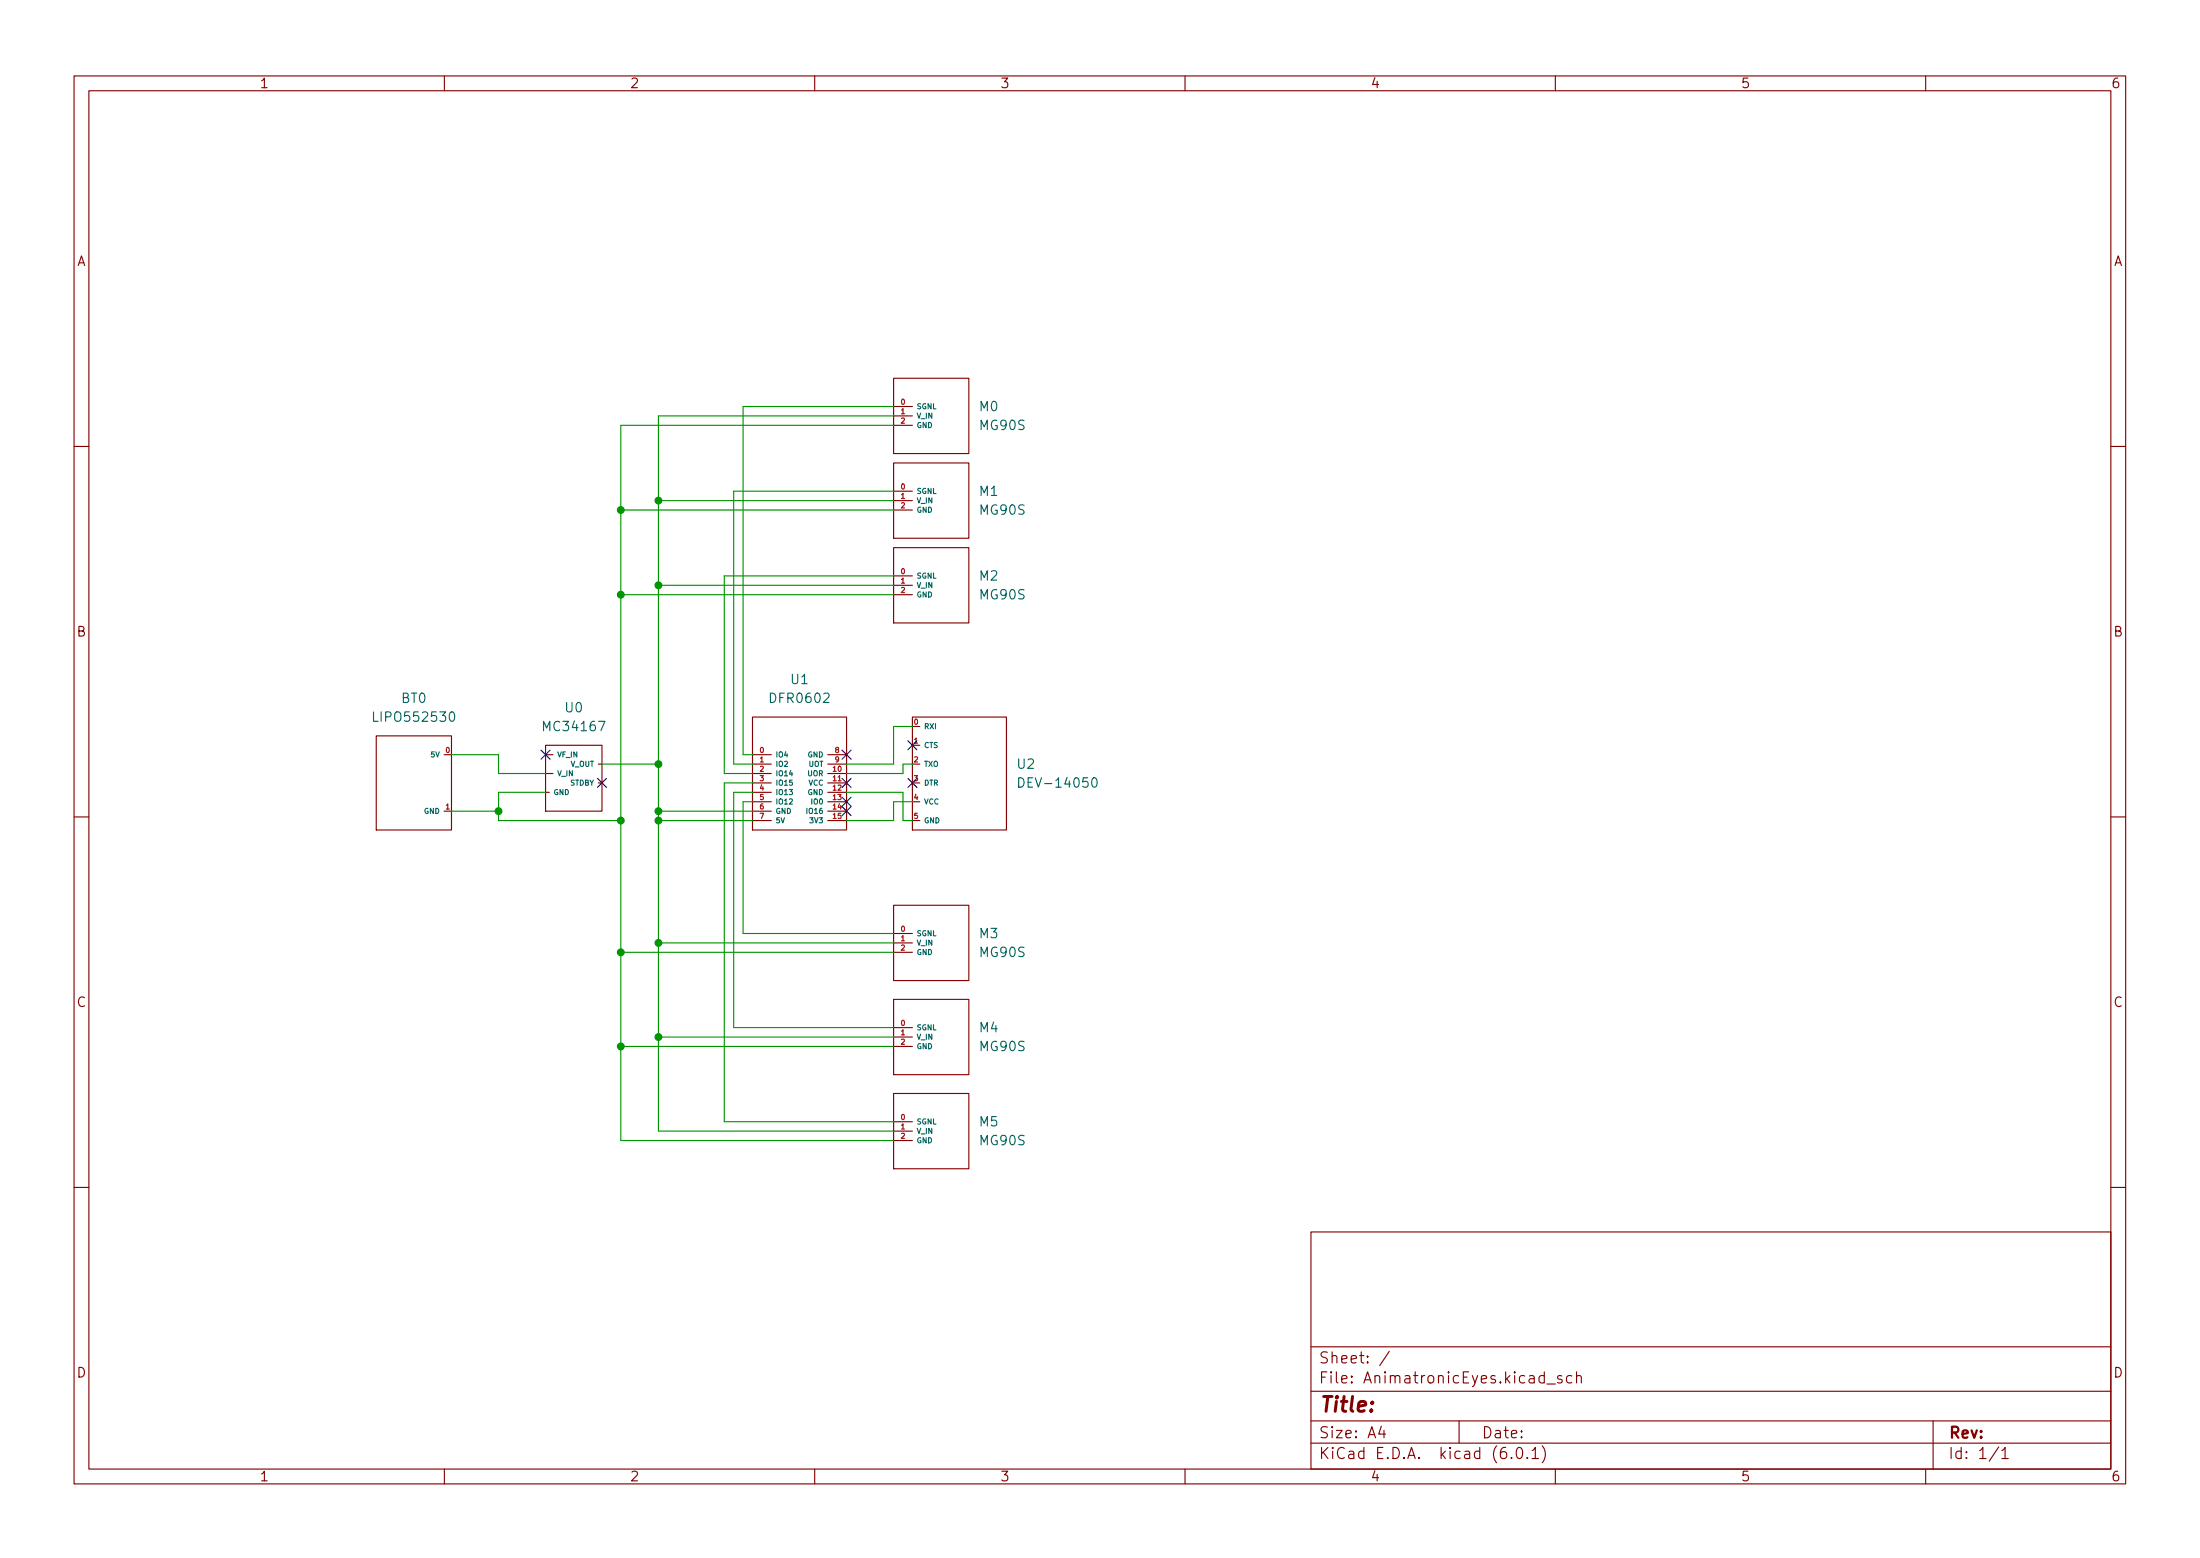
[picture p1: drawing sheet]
<svg xmlns="http://www.w3.org/2000/svg" width="297mm" height="210mm" viewBox="0 0 297 210" stroke-linecap="round" stroke-linejoin="round" font-family="sans-serif">
<g fill="none" stroke="#840000" stroke-width=".15">
<path d="M10 10.2h277v190.1h-277zM12 12.2h273v186.1h-273zM60 10.2v2M110 10.2v2M160 10.2v2M210 10.2v2M260 10.2v2M120.6 51h10.2v10.2h-10.2zM120.6 54.9h2.6M120.6 56.1h2.6M120.6 57.4h2.6M10 60.2h2"/>
<path d="M120.6 62.5h10.2v10.1h-10.2zM120.6 73.9h10.2v10.2h-10.2zM120.6 66.3h2.6M120.6 67.6h2.6M120.6 68.8h2.6M120.6 77.7h2.6M120.6 79h2.6M285 60.2h2M50.8 99.3h10.2v12.7h-10.2zM101.6 96.8h12.7v15.2h-12.7zM120.6 80.3h2.6M123.2 96.8h12.7v15.2h-12.7z"/>
<path d="M10 110.2h2M60 109.5h1M73.7 100.6h7.6v8.9h-7.6zM73.7 101.8h1M73.7 104.4h1M73.7 106.9h.5M80.8 103.1h.5M80.8 105.7h.5M101.6 101.8h2.5M101.6 103.1h2.5M101.6 104.4h2.5M101.6 105.7h2.5"/>
<path d="M101.6 106.9h2.5M101.6 108.2h2.5M101.6 109.5h2.5M101.6 110.7h2.5M111.8 101.8h2.5M111.8 103.1h2.5M111.8 104.4h2.5M111.8 105.7h2.5M111.8 106.9h2.5M111.8 108.2h2.5M111.8 109.5h2.5M111.8 110.7h2.5"/>
<path d="M123.2 100.6h1M285 110.2h2M120.6 122.2h10.2v10.1h-10.2zM120.6 134.9h10.2v10.1h-10.2zM120.6 126h2.6M120.6 127.2h2.6M120.6 128.5h2.6M120.6 138.7h2.6M120.6 139.9h2.6M120.6 147.6h10.2v10.1h-10.2zM120.6 151.4h2.6M120.6 152.6h2.6"/>
<path d="M120.6 153.9h2.6M120.6 141.2h2.6M10 160.2h2M177 166.3h108v32h-108zM285 160.2h2M60 198.3v2M110 198.3v2M160 198.3v2M177 194.8h108M177 191.8h108M177 187.8h108M177 181.8h108"/>
<path d="M186.5 192.5l-.4 1h1M186.9 193v1M187.6 182.4l-1.3 1.9M197 191.8v3M204.1 196.7v.1h-.1l.1-.1v.1M204.9 195.4a.36 .36 0 0 1 .6 .2 .77 .77 0 0 1-.4 1.2 1 1 0 0 1-.2-1.4zM206.2 196.7l.1 .1h-.1h-.1l.1-.1v.1M206.9 195.8l.4-.5v1.5M206.9 196.8h.8M208.2 195.1a1.72 1.72 0 0 1 0 2.3M208.9 186.8h1.1M210 198.3v2"/>
<path d="M210.9 185.7l-.4-.1-.2 .2 .1 .3 .5 .1v.1v.3h-.2h-.4M212.2 185.7l-.4-.1-.3 .3v.4l.1 .3h.2h.4M212.9 185.8a.37 .37 0 0 1 .6 0v.8M212.9 185.1v1.5M260 198.3v2M261 191.8v6.5M269.9 195.3l-1.3 1.9M270.3 195.8l.4-.5v1.5M270.3 196.8h.9"/>
</g>
<path d="M60.8 96.2l.3-.1a.79 .79 0 0 1 0 1.2h-.3l-.1-.2v-.5zM137.5 105a.64 .64 0 0 1 .8 .6 .64 .64 0 0 1-.8 .6zM147.5 105.1l.3-.1a.79 .79 0 0 1 0 1.2h-.2l-.1-.2-.1-.6z" fill="none" stroke="#006464" stroke-width=".15"/>
<g fill="none" stroke="#009600" stroke-width=".15">
<path d="M120.6 56.1h-31.7v96.5h31.7M120.6 57.4h-36.8v96.5h36.8M120.6 54.9h-20.3v46.9h1.3M83.8 68.8h36.8M88.9 67.6h31.7M88.9 79h31.7M120.6 77.7h-22.8v26.7h3.8M120.6 66.3h-21.5v36.8h2.5M83.8 80.3h36.8M123.2 98h-2.6v5.1h-6.3M61 101.8h6.3v2.6h6.4M61 109.5h6.3"/>
<path d="M73.7 106.9h-6.4v3.8h16.5M81.3 103.1h7.6M88.9 110.7h12.7M88.9 109.5h12.7M101.6 106.9h-2.5v31.8h21.5M101.6 105.7h-3.8v45.7h22.8M101.6 108.2h-1.3v17.8h20.3M114.3 106.9h7.6v3.8h1.3M123.2 108.2h-2.6v2.5h-6.3M123.2 103.1h-1.3v1.3h-7.6M83.8 128.5h36.8M88.9 127.2h31.7"/>
<path d="M88.9 139.9h31.7M83.8 141.2h36.8"/>
</g>
<g fill="none" stroke="#000084" stroke-width=".15">
<path d="M122.6 100l1.2 1.2M123.8 100l-1.2 1.2M73.1 101.2l1.2 1.3M74.3 101.2l-1.2 1.3M80.7 105l1.2 1.3M81.9 105l-1.2 1.3M113.7 108.9l1.2 1.2M113.7 107.6l1.2 1.2M113.7 105l1.2 1.3M113.7 101.2l1.2 1.3M114.9 108.9l-1.2 1.2M114.9 107.6l-1.2 1.2"/>
<path d="M114.9 105l-1.2 1.3M114.9 101.2l-1.2 1.3M122.6 105l1.2 1.3M123.8 105l-1.2 1.3"/>
</g>
<g fill="#009600" stroke="#009600" stroke-width=".15">
<circle cx="83.8" cy="68.8" r=".46"/>
<circle cx="88.9" cy="67.6" r=".46"/>
<circle cx="88.9" cy="79" r=".46"/>
<circle cx="88.9" cy="127.2" r=".46"/>
<circle cx="83.8" cy="128.5" r=".46"/>
<circle cx="83.8" cy="141.2" r=".46"/>
<circle cx="88.9" cy="139.9" r=".46"/>
<circle cx="83.8" cy="80.3" r=".46"/>
<circle cx="88.9" cy="103.1" r=".46"/>
<circle cx="83.8" cy="110.7" r=".46"/>
<circle cx="88.9" cy="110.7" r=".46"/>
<circle cx="88.9" cy="109.5" r=".46"/>
<circle cx="67.3" cy="109.5" r=".46"/>
</g>
<text font-size="2.8" fill="#840000" x="178" y="190.6">Title:</text>
<g font-size="2.1" fill="#840000">
<text x="178" y="184">Sheet: /</text>
<text x="178" y="186.7">File: AnimatronicEyes.kicad_sch</text>
<text x="178" y="196.9">KiCad E.D.A. kicad (6.0.1)</text>
<text x="178" y="194.1">Size: A4</text>
<text x="200" y="194.1">Date:</text>
<text x="263" y="194.1">Rev:</text>
<text x="263" y="196.9">Id: 1/1</text>
</g>
<g font-size="1.8" fill="#840000">
<text x="35" y="11.9">1</text>
<text x="85" y="11.9">2</text>
<text x="135" y="11.9">3</text>
<text x="185" y="11.9">4</text>
<text x="235" y="11.9">5</text>
<text x="285" y="11.9">6</text>
<text x="10.3" y="35.9">A</text>
<text x="285.3" y="35.9">A</text>
<text x="10.3" y="85.9">B</text>
<text x="285.3" y="85.9">B</text>
<text x="10.3" y="135.9">C</text>
<text x="285.3" y="135.9">C</text>
<text x="10.3" y="185.9">D</text>
<text x="285.3" y="185.9">D</text>
<text x="35" y="199.9">1</text>
<text x="85" y="199.9">2</text>
<text x="135" y="199.9">3</text>
<text x="185" y="199.9">4</text>
<text x="235" y="199.9">5</text>
<text x="285" y="199.9">6</text>
</g>
<g font-size="1.8" fill="#006464">
<text x="132.3" y="55.5">M0</text>
<text x="132.3" y="58">MG90S</text>
<text x="132.3" y="66.9">M1</text>
<text x="132.3" y="69.5">MG90S</text>
<text x="132.3" y="78.4">M2</text>
<text x="132.3" y="80.9">MG90S</text>
<text x="54.2" y="94.9">BT0</text>
<text x="104.2" y="94.9">DFR0602</text>
<text x="106.8" y="92.3">U1</text>
<text x="50.9" y="97.4">LIPO552530</text>
<text x="73.6" y="98.7">MC34167</text>
<text x="76.3" y="96.1">U0</text>
<text x="137.4" y="103.8">U2</text>
<text x="138.2" y="106.3">DEV-14050</text>
<text x="132.3" y="126.6">M3</text>
<text x="132.3" y="129.2">MG90S</text>
<text x="132.3" y="139.3">M4</text>
<text x="132.3" y="141.9">MG90S</text>
<text x="132.3" y="152">M5</text>
<text x="132.3" y="154.6">MG90S</text>
</g>
<g font-size="1" fill="#a90000">
<text x="121.6" y="54.6">0</text>
<text x="121.6" y="55.9">1</text>
<text x="121.6" y="57.1">2</text>
<text x="121.6" y="66">0</text>
<text x="121.6" y="67.3">1</text>
<text x="121.6" y="68.6">2</text>
<text x="121.6" y="77.5">0</text>
<text x="121.6" y="78.7">1</text>
<text x="121.6" y="80">2</text>
<text x="60.2" y="101.6">0</text>
<text x="102.6" y="101.6">0</text>
<text x="112.8" y="101.6">8</text>
<text x="123.4" y="97.8">0</text>
<text x="123.4" y="100.3">1</text>
<text x="102.6" y="102.9">1</text>
<text x="102.6" y="104.1">2</text>
<text x="102.6" y="105.4">3</text>
<text x="102.6" y="106.7">4</text>
<text x="102.6" y="107.9">5</text>
<text x="112.5" y="104.1">10</text>
<text x="112.5" y="105.4">11</text>
<text x="112.5" y="106.7">12</text>
<text x="112.5" y="107.9">13</text>
<text x="112.8" y="102.9">9</text>
<text x="123.4" y="102.9">2</text>
<text x="123.4" y="105.4">3</text>
<text x="123.4" y="107.9">4</text>
<text x="60.2" y="109.2">1</text>
<text x="102.6" y="109.2">6</text>
<text x="102.6" y="110.5">7</text>
<text x="112.5" y="109.2">14</text>
<text x="112.5" y="110.5">15</text>
<text x="123.4" y="110.5">5</text>
<text x="121.6" y="125.7">0</text>
<text x="121.6" y="127">1</text>
<text x="121.6" y="128.3">2</text>
<text x="121.6" y="138.4">0</text>
<text x="121.6" y="139.7">1</text>
<text x="121.6" y="141">2</text>
<text x="121.6" y="151.1">0</text>
<text x="121.6" y="152.4">1</text>
<text x="121.6" y="153.7">2</text>
</g>
<g font-size="1" fill="#006464">
<text x="123.7" y="55.2">SGNL</text>
<text x="123.7" y="56.5">V_IN</text>
<text x="123.7" y="57.7">GND</text>
<text x="123.7" y="66.6">SGNL</text>
<text x="123.7" y="67.9">V_IN</text>
<text x="123.7" y="69.2">GND</text>
<text x="123.7" y="78.1">SGNL</text>
<text x="123.7" y="79.3">V_IN</text>
<text x="123.7" y="80.6">GND</text>
<text x="124.7" y="98.4">RXI</text>
<text x="124.7" y="100.9">CTS</text>
<text x="58.3" y="102.2">5V</text>
<text x="74.7" y="107.3">GND</text>
<text x="75.2" y="104.7">V_IN</text>
<text x="75.2" y="102.2">VF_IN</text>
<text x="77" y="106">STDBY</text>
<text x="77" y="103.5">V_OUT</text>
<text x="104.6" y="102.2">IO4</text>
<text x="104.6" y="103.5">IO2</text>
<text x="104.6" y="104.7">IO14</text>
<text x="104.6" y="106">IO15</text>
<text x="104.6" y="107.3">IO13</text>
<text x="109.1" y="104.7">UOR</text>
<text x="109.1" y="107.3">GND</text>
<text x="109.1" y="102.2">GND</text>
<text x="109.2" y="106">VCC</text>
<text x="109.2" y="103.5">UOT</text>
<text x="124.7" y="103.5">TXO</text>
<text x="124.7" y="106">DTR</text>
<text x="57.3" y="109.8">GND</text>
<text x="104.6" y="108.5">IO12</text>
<text x="104.6" y="109.8">GND</text>
<text x="104.6" y="111.1">5V</text>
<text x="109.1" y="109.8">IO16</text>
<text x="109.5" y="111.1">3V3</text>
<text x="109.7" y="108.5">IO0</text>
<text x="124.7" y="108.5">VCC</text>
<text x="124.7" y="111.1">GND</text>
<text x="123.7" y="126.3">SGNL</text>
<text x="123.7" y="127.6">V_IN</text>
<text x="123.7" y="128.9">GND</text>
<text x="123.7" y="139">SGNL</text>
<text x="123.7" y="140.3">V_IN</text>
<text x="123.7" y="141.6">GND</text>
<text x="123.7" y="151.7">SGNL</text>
<text x="123.7" y="153">V_IN</text>
<text x="123.7" y="154.3">GND</text>
</g>
</svg>
